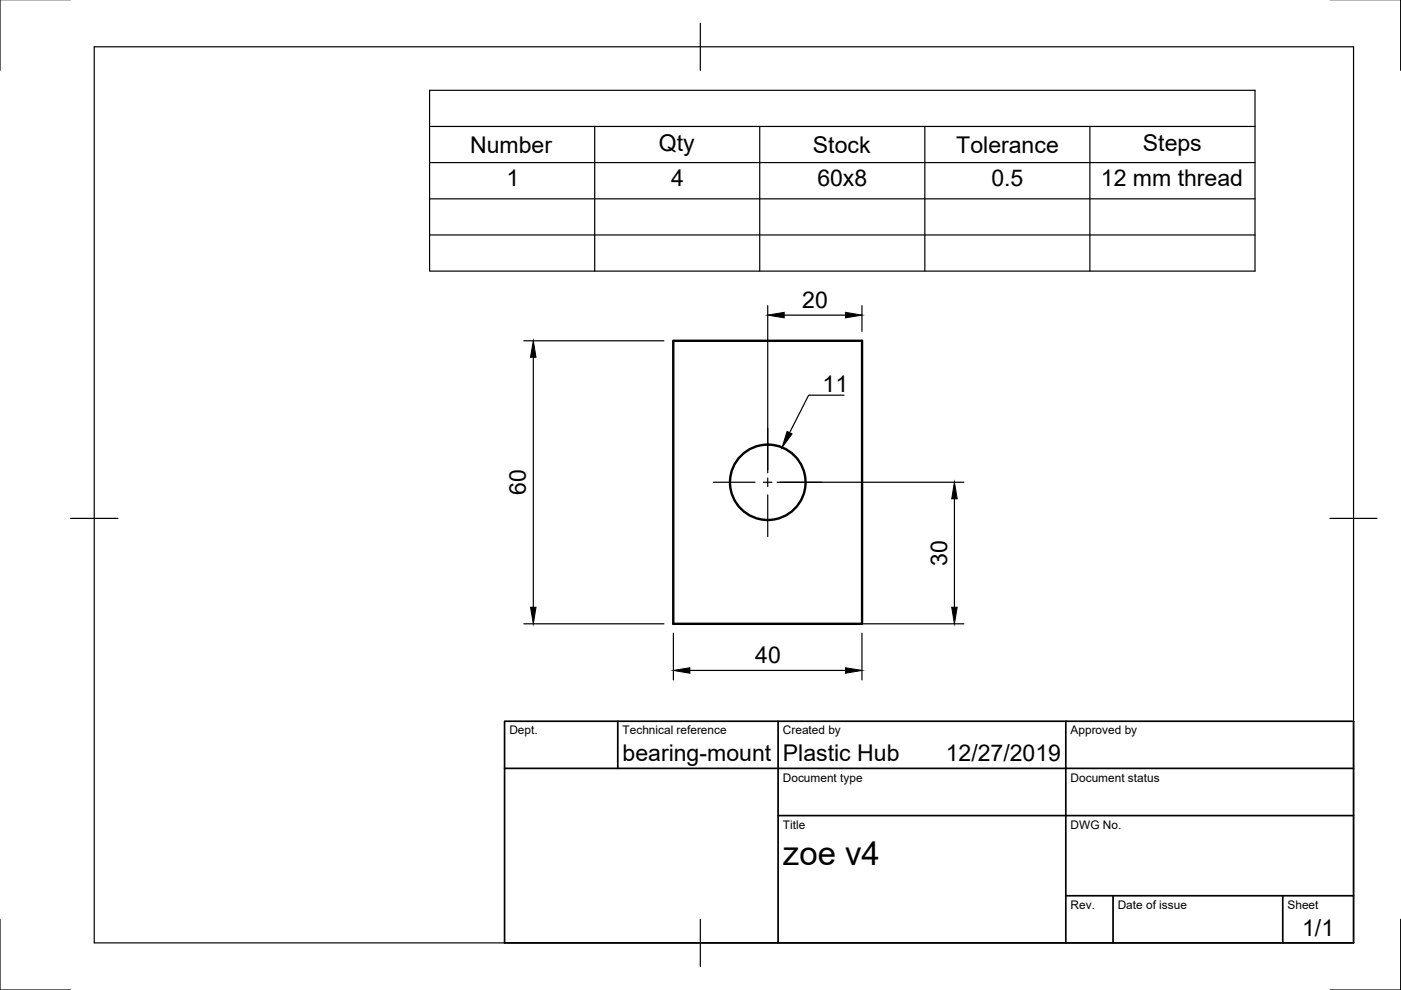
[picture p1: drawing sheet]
<svg xmlns="http://www.w3.org/2000/svg" width="297mm" height="210mm" viewBox="0 0 297 210" stroke-linecap="round" stroke-linejoin="round" font-family="sans-serif">
<!-- layer: Visible -->
<g fill="none" stroke="#000" stroke-width=".51">
<path d="M142.7 72.3h40.1v60h-40.1z"/>
<circle cx="162.8" cy="102.3" r="8"/>
</g>
<!-- layer: Border -->
<path d="M0 -.1v15M297 -.1v15M20 9.9h267v190h-267zM148.5 4.9v10M15 109.9h10M282 109.9h10M0 194.9v15h15M148.5 194.9v10M297 194.9v15h-15" fill="none" stroke="#000" stroke-width=".25"/>
<!-- layer: TitleBlock -->
<path d="M107 152.9h180v47h-180zM131 152.9v10M165 152.9v47M226 152.9v47M107 162.9h180M165 172.9h122M226 189.9h61M236 189.9v10M272 189.9v10" fill="none" stroke="#000" stroke-width=".36"/>
<!-- layer: BOM -->
<path d="M91.1 19.1h175v38.4h-175zM91.1 26.8h175M91.1 34.5h175M126.1 26.8v30.7M161.1 26.8v30.7M196.1 26.8v30.7M231.1 26.8v30.7M91.1 42.2h175M91.1 49.8h175" fill="none" stroke="#000" stroke-width=".25"/>
<!-- layer: Dimensions -->
<path d="M111.1 72.3h29.7M113.1 75.7v53M162.8 64.8v35.5M166.3 66.8h13M182.8 64.8v5.5M164.8 102.2h39.6M202.4 105.8v22.9M111.1 132.3h29.7M142.8 134.3v9.9M144.8 132.3h59.6M182.8 134.3v9.9M146.3 142.1h33" fill="none" stroke="#000" stroke-width=".25"/>
<path d="M113.1 72.3l.5 3.4h-1.1zM162.8 66.8l3.5-.6v1.2zM179.3 66.2l3.5 .6-3.5 .6zM202.4 102.2l.5 3.6h-1.1zM112.5 128.7h1.1l-.5 3.6zM201.8 128.7h1.1l-.5 3.6zM142.8 142.1l3.5-.5v1.1zM179.3 141.6l3.5 .5-3.5 .6z" fill="#000" stroke="#000" stroke-width=".21"/>
<!-- layer: Annotations -->
<path d="M166.9 91.5l1 .5-2.1 2.9z" fill="#000" stroke="#000" stroke-width=".21"/>
<path d="M178.9 83.8h-7.5l-4 8" fill="none" stroke="#000" stroke-width=".25"/>
<!-- layer: Center Lines -->
<path d="M162.8 90.8v8.8M151.3 102.2h8.8M161.9 102.2h1.8M162.8 101.4v1.8M162.8 104.9v8.9M165.4 102.2h8.9" fill="none" stroke="#000" stroke-width=".25"/>
<text font-size="7" x="166" y="183.4">zoe v4</text>
<g font-size="4.9">
<text x="99.7" y="32.4">Number</text>
<text x="139.7" y="31.9">Qty</text>
<text x="172.4" y="32.4">Stock</text>
<text x="202.8" y="32.4">Tolerance</text>
<text x="242.3" y="31.9">Steps</text>
<text x="107.4" y="39.5">1</text>
<text x="142.3" y="39.5">4</text>
<text x="173.3" y="39.5">60x8</text>
<text x="210.2" y="39.5">0.5</text>
<text x="233.4" y="39.5">12 mm thread</text>
<text x="170.1" y="65.2">20</text>
<text x="174.4" y="83.1">11</text>
<text x="111.5" y="105" transform="rotate(-90 111.5 105)">60</text>
<text x="200.8" y="120" transform="rotate(-90 200.8 120)">30</text>
<text x="160.1" y="140.6">40</text>
<text x="132" y="161.4">bearing-mount</text>
<text x="166" y="161.4">Plastic Hub</text>
<text x="200.5" y="161.4">12/27/2019</text>
<text x="276.1" y="198.6">1/1</text>
</g>
<g font-size="2.5">
<text x="108" y="155.7">Dept.</text>
<text x="132" y="155.7">Technical reference</text>
<text x="166" y="155.7">Created by</text>
<text x="227" y="155.7">Approved by</text>
<text x="166" y="165.7">Document type</text>
<text x="227" y="165.7">Document status</text>
<text x="166" y="175.7">Title</text>
<text x="227" y="175.7">DWG No.</text>
<text x="227" y="192.7">Rev.</text>
<text x="237" y="192.7">Date of issue</text>
<text x="273" y="192.7">Sheet</text>
</g>
</svg>
